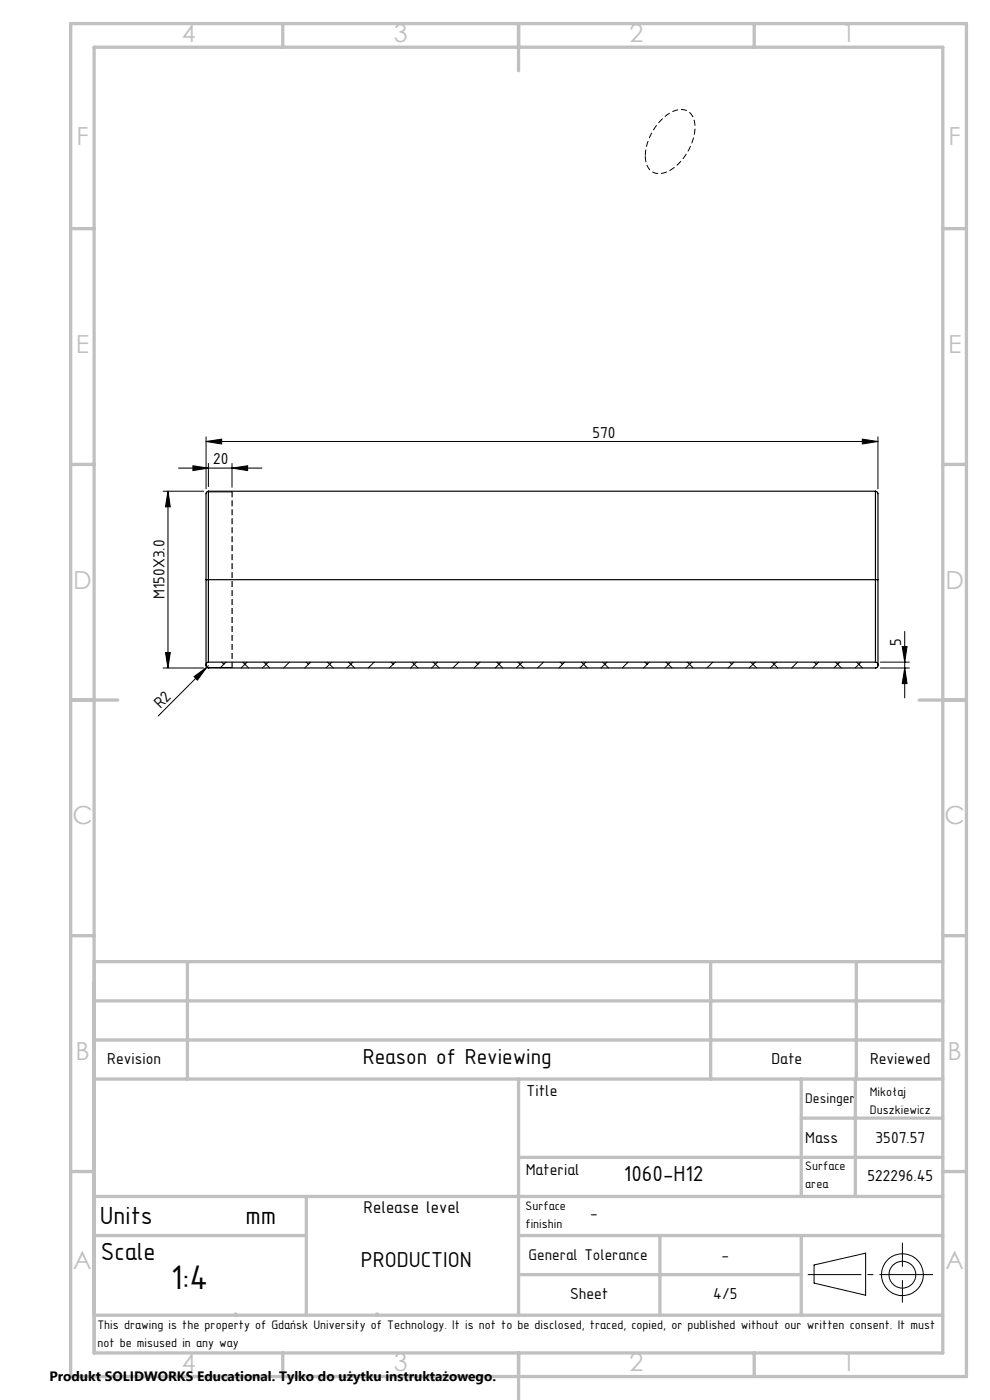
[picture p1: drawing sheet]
<svg xmlns="http://www.w3.org/2000/svg" width="210mm" height="297mm" viewBox="0 0 210 297" stroke-linecap="round" stroke-linejoin="round" font-family="sans-serif">
<g fill="none" stroke="#000" stroke-width=".21">
<path d="M37.9 99.3h17.7M40.9 98.8l3.3 .5-3.3 .5zM43.7 93.7l3.3-.5v1zM43.7 92.7v11M43.7 93.7h142.5M44.2 98.3v4.9M49.2 99.3l3.3-.5v1zM49.2 98.3v5.1M182.9 93.2l3.3 .5-3.3 .5zM186.2 92.7v11M34.6 104.2h8.6M35.6 104.2l.5 3.3h-1z"/>
<path d="M35.6 104.2v37.5M44.2 104.3h5M35.1 138.4h1l-.5 3.3zM191.4 137.2h1l-.5 3.3zM191.9 133.9v14.2M34.6 141.7h8.6M41.2 143.5l2.7-1.9-2 2.7zM44.2 141.2l-10.7 10.7M44.2 141.6h5M47 140.5l.5 .4M47.9 140.5l-1.2 1.2M51.5 140.5l1.2 1.2"/>
<path d="M52.4 140.5l-1.2 1.2M56 140.5l1.2 1.2M56.9 140.5l-1.2 1.2M61.4 140.5l-1.3 1.2M65 140.5l.4 .4M65.9 140.5l-1.3 1.2M69.5 140.5l1.2 1.2M70.4 140.5l-1.3 1.2M73.9 140.5l1.3 1.2M74.9 140.5l-1.3 1.2M79.4 140.5l-1.3 1.2M82.9 140.5l.5 .4"/>
<path d="M83.9 140.5l-1.3 1.2M87.4 140.5l1.3 1.2M88.3 140.5l-1.2 1.2M91.9 140.5l1.3 1.2M92.8 140.5l-1.2 1.2M97.3 140.5l-1.2 1.2M100.9 140.5l.5 .4M101.8 140.5l-1.2 1.2M105.4 140.5l1.2 1.2M106.3 140.5l-1.2 1.2M109.9 140.5l1.2 1.2M110.8 140.5l-1.3 1.2"/>
<path d="M115.3 140.5l-1.3 1.2M118.9 140.5l.4 .4M119.8 140.5l-1.3 1.2M123.3 140.5l1.3 1.2M124.2 140.5l-1.2 1.2M127.8 140.5l1.3 1.2M128.8 140.5l-1.3 1.2M133.2 140.5l-1.2 1.2M136.8 140.5l.5 .4M137.7 140.5l-1.2 1.2M141.3 140.5l1.3 1.2M142.2 140.5l-1.2 1.2"/>
<path d="M145.8 140.5l1.2 1.2M146.7 140.5l-1.2 1.2M151.2 140.5l-1.2 1.2M154.8 140.5l.4 .4M155.7 140.5l-1.3 1.2M159.2 140.5l1.3 1.2M160.2 140.5l-1.3 1.2M163.8 140.5l1.2 1.2M164.7 140.5l-1.3 1.2M169.2 140.5l-1.3 1.2M172.7 140.5l.5 .4M173.6 140.5l-1.2 1.2"/>
<path d="M177.2 140.5l1.3 1.2M178.2 140.5l-1.3 1.2M181.7 140.5l1.3 1.2M182.6 140.5l-1.2 1.2M186.2 141.4l-.3 .3M186.7 141.7h6.2M186.7 140.5h6.2M191.9 141.7l.5 3.3h-1zM20 197v90h180v-90M20 204h180M20 279h180M172.7 268.4l10.9-2.6v9l-10.9-2.6z"/>
<path d="M191.4 263.7v5M191.4 271.6v4.7"/>
<circle cx="191.4" cy="270.4" r="2.84"/>
<circle cx="191.4" cy="270.4" r="4.4"/>
</g>
<g fill="none" stroke="#000" stroke-width=".25">
<path d="M44.2 104.2l-.2 .1a1.18 1.18 0 0 0-.3 1.4v17.3M44.2 104.2v18.8M44.2 104.2h141.5M185.7 104.2l.2 .1a1.18 1.18 0 0 1 .3 1.4v17.3M185.7 104.2v18.8M43.7 123h.5M43.7 123v18M44.2 123v17.5M44.2 123h141.5M185.7 123h.5M185.7 123v17.5M186.2 123v18"/>
<path d="M43.7 141a.58 .58 0 0 0 .5 .7h141.6a.6 .6 0 0 0 .4-.7M44.2 140.5l-.3 .1-.2 .4M44.2 140.5h141.5M185.7 140.5h.3l.2 .5"/>
</g>
<path d="M136.9 33.1a3.2 3.2 0 0 0 2.8 3.7 8.2 8.2 0 0 0 6.3-4.8 8 8 0 0 0 .8-7.5 3.1 3.1 0 0 0-4.4-.7 11.6 11.6 0 0 0-5.5 9.3" fill="none" stroke="#000" stroke-width=".21" stroke-dasharray="1.3 .6" stroke-dashoffset="-.1" stroke-linecap="butt"/>
<path d="M171.4 270.4h26.5" fill="none" stroke="#000" stroke-width=".21" stroke-dasharray="15.2 1.3 1.3 1.3" stroke-dashoffset="3.9" stroke-linecap="butt"/>
<path d="M49.2 141.7v-37.5" fill="none" stroke="#000" stroke-width=".25" stroke-dasharray="1.3 .6" stroke-linecap="butt"/>
<g fill="none" stroke="#c0c0c0" stroke-width=".7">
<path d="M15 5h190v287h-190zM20 10h180v277h-180zM60 5v5M110 5v10M160 5v5M15 48.5h5M200 48.5h5M15 98.5h5M200 98.5h5M15 148.5h10M195 148.5h10M15 198.5h5"/>
<path d="M200 198.5h5M20 204h180M20 212.3h180M39.8 204v24.9M150.7 204v24.9M181.6 204v24.9M20 228.9h180M20 220.6h180M110 228.9v50.1M170 228.9v24.9M170 237.2h30M181.4 228.9v24.9"/>
<path d="M15 248.5h5M20 253.8h180M65 253.8v25.2M110 245.5h90M200 248.5h5M20 279h180M20 262.1h45M50 278.7v.3M80 278.7v.3M110 262.1h90M110 270.4h60M140 262.1v16.9"/>
<path d="M170 262.1v16.9M60 287v5M110 287v10M160 287v5"/>
</g>
<g fill="#000">
<path d="M41.2 143.5l2.7-1.9-2 2.7z"/>
<path d="M40.9 98.8l3.3 .5-3.3 .5zM49.2 99.3l3.3-.5v1z"/>
<path d="M182.9 93.2l3.3 .5-3.3 .5zM43.7 93.7l3.3-.5v1z"/>
<path d="M35.6 104.2l.5 3.3h-1zM35.1 138.4h1l-.5 3.3zM191.4 137.2h1l-.5 3.3zM191.9 141.7l.5 3.3h-1z"/>
</g>
<text font-size="7.8" x="36.2" y="273.4">1:4</text>
<g font-size="5.6">
<text x="21.2" y="259.6">Units</text>
<text x="52.1" y="259.6">mm</text>
<text x="21.4" y="267.2">Scale</text>
</g>
<g font-size="5.3" fill="#c0c0c0">
<text x="38.5" y="8.9">4</text>
<text x="83.5" y="8.9">3</text>
<text x="133.6" y="8.9">2</text>
<text x="178.6" y="8.9">1</text>
<text x="16.2" y="30.7">F</text>
<text x="201.2" y="30.7">F</text>
<text x="16.1" y="74.9">E</text>
<text x="201.1" y="74.9">E</text>
<text x="15.5" y="124.9">D</text>
<text x="200.5" y="124.9">D</text>
<text x="15.4" y="174.9">C</text>
<text x="200.4" y="174.9">C</text>
<text x="16" y="224.9">B</text>
<text x="201" y="224.9">B</text>
<text x="15.5" y="269.2">A</text>
<text x="200.5" y="269.2">A</text>
<text x="38.5" y="290.9">4</text>
<text x="83.5" y="290.9">3</text>
<text x="133.6" y="290.9">2</text>
<text x="178.6" y="290.9">1</text>
</g>
<g font-size="4.9">
<text x="76.9" y="225.7">Reason of Reviewing</text>
<text x="132.3" y="250.6">1060-H12</text>
<text x="76.5" y="268.7">PRODUCTION</text>
</g>
<text font-size="3.9" x="77.1" y="257.4">Release level</text>
<g font-size="3.6">
<text x="125.7" y="92.9">570</text>
<text x="45.2" y="98.5">20</text>
<text x="34.9" y="127.1" transform="rotate(-90 34.9 127.1)">M150X3.0</text>
<text x="191.2" y="137" transform="rotate(-90 191.2 137)">5</text>
<text x="34" y="150.4" transform="rotate(-45 34 150.4)">R2</text>
<text x="22.8" y="225.6">Revision</text>
<text x="163.7" y="225.6">Date</text>
<text x="184.6" y="225.6">Reviewed</text>
<text x="111.7" y="232.6">Title</text>
<text x="170.8" y="242.4">Mass</text>
<text x="185.7" y="242.4">3507.57</text>
<text x="111.5" y="249.3">Material</text>
<text x="184" y="250.6">522296.45</text>
<text x="125.2" y="258.3">-</text>
<text x="153" y="267.3">-</text>
<text x="120.9" y="275.5">Sheet</text>
<text x="151.3" y="275.5">4/5</text>
</g>
<text font-size="3.5" x="112.1" y="267.4">General Tolerance</text>
<text font-size="3.2" x="170.8" y="234">Desinger</text>
<text font-size="2.9" x="10.5" y="292.9">Produkt SOLIDWORKS Educational. Tylko do użytku instruktażowego.</text>
<g font-size="2.8">
<text x="184.5" y="232.5">Mikołaj</text>
<text x="184.5" y="236.3">Duszkiewicz</text>
<text x="170.8" y="248.3">Surface</text>
<text x="111.5" y="256.7">Surface</text>
<text x="170.8" y="252.1">area</text>
<text x="111.5" y="260.5">finishin</text>
<text x="20.7" y="281.9">This drawing is the property of Gdańsk University of Technology. It is not to be disclosed, traced, copied, or published without our written consent. It must</text>
<text x="20.7" y="285.7">not be misused in any way</text>
</g>
</svg>
